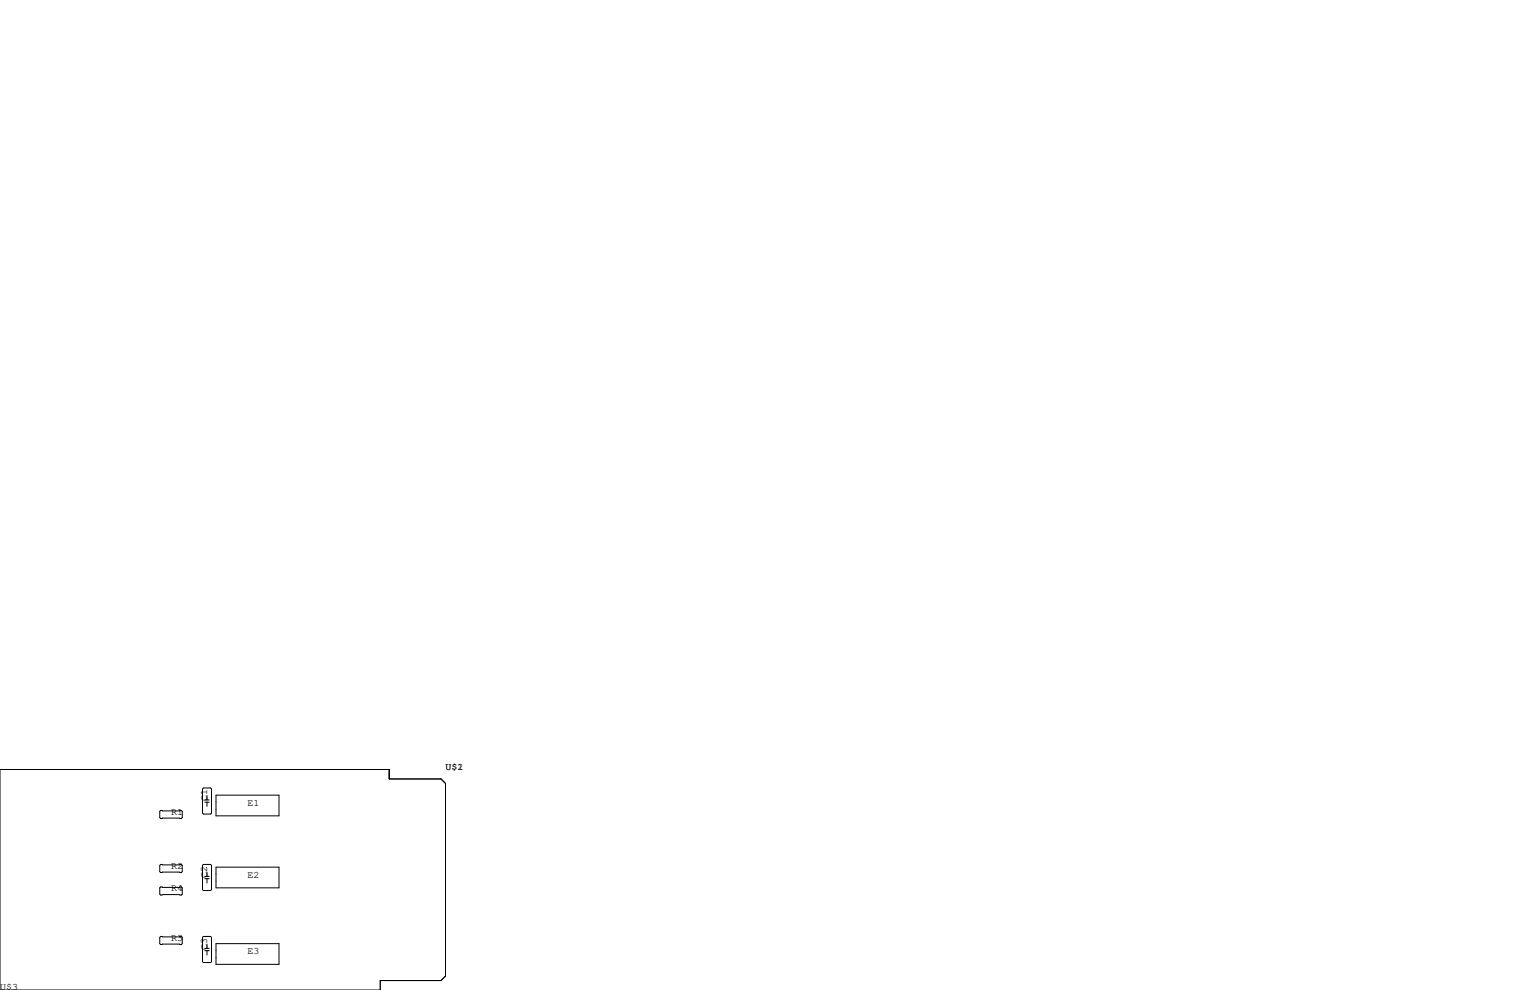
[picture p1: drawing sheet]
<svg xmlns="http://www.w3.org/2000/svg" width="432mm" height="279mm" viewBox="0 0 432 279" stroke-linecap="round" stroke-linejoin="round" font-family="sans-serif">
<g fill="none" stroke="#000" stroke-width=".28">
<path d="M0 217.2h109.9v2.6h14.6l1.2 1.3v54.4l-1.2 1.2h-17.2v2.7h-107.3zM45.3 228.7h5.9l.2 .3v1.8l-.2 .2h-5.9l-.2-.2v-1.8zM57.4 222.4h2l.3 .2v6.9l-.3 .2h-2l-.2-.2v-6.9zM57.8 225.8h1.3M57.8 226.4h1.3M58.4 224.5v1.3M58.4 226.4v1.2M61 224.4h17.7v5.9h-17.7zM45.1 250.6l.2-.3h5.9l.2 .3v1.7l-.2 .3h-5.9l-.2-.3zM45.3 244h5.9l.2 .2v1.8l-.2 .3h-5.9l-.2-.3v-1.8zM57.4 244h2l.3 .2v6.9l-.3 .2h-2l-.2-.2v-6.9zM57.8 247.3h1.3"/>
<path d="M57.8 248h1.3M58.4 246.1v1.2M58.4 248v1.2M61 244.7h17.7v5.9h-17.7zM45.1 264.5l.2-.2h5.9l.2 .2v1.8l-.2 .3h-5.9l-.2-.3zM57.2 264.5l.2-.2h2l.3 .2v6.9l-.3 .3h-2l-.2-.3zM57.8 267.7h1.3M57.8 268.3h1.3M58.4 266.4v1.3M58.4 268.3v1.2M61 266.3h17.7v5.9h-17.7z"/>
</g>
<g font-size="2.8">
<text x="125.7" y="217.2">U$1</text>
<text x="129.1" y="217.2">2</text>
<text x="58.4" y="226.1" transform="rotate(-90 58.4 226.1)">C1</text>
<text x="69.8" y="227.3">E1</text>
<text x="48.3" y="229.9">R1</text>
<text x="48.3" y="245.1">R2</text>
<text x="48.3" y="251.5">R4</text>
<text x="58.4" y="247.6" transform="rotate(-90 58.4 247.6)">C2</text>
<text x="69.8" y="247.6">E2</text>
<text x="48.3" y="265.4">R3</text>
<text x="58.4" y="268" transform="rotate(-90 58.4 268)">C3</text>
<text x="69.8" y="269.2">E3</text>
<text x="0" y="279.4">U$3</text>
</g>
</svg>
